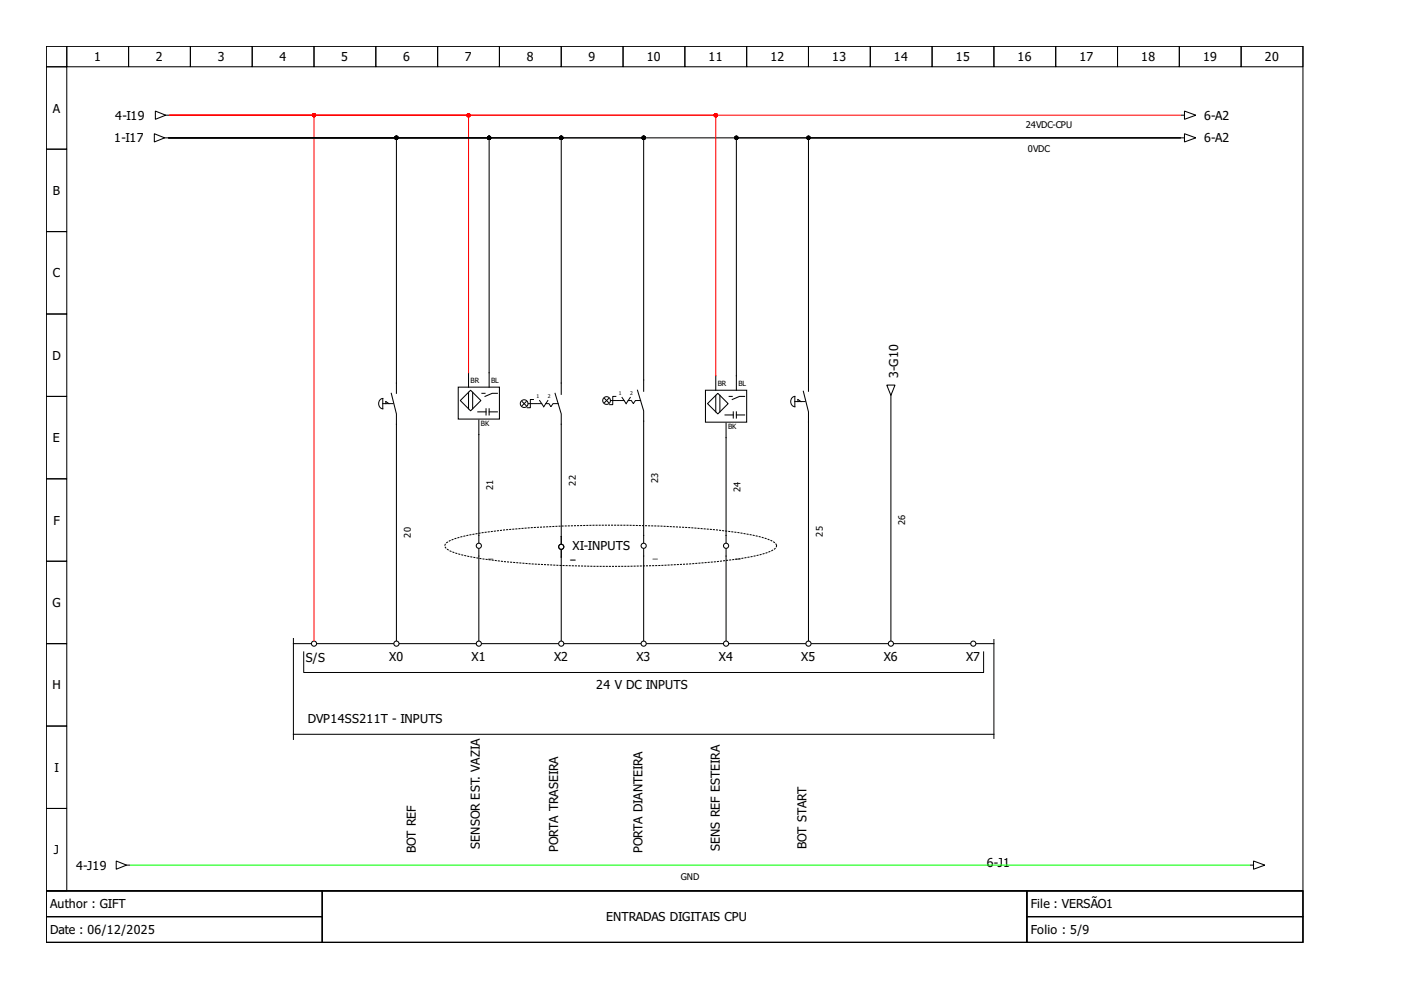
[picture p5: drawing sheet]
<svg xmlns="http://www.w3.org/2000/svg" width="297mm" height="210mm" viewBox="0 0 297 210" stroke-linecap="round" stroke-linejoin="round" font-family="sans-serif">
<g fill="none" stroke="#000" stroke-width=".22">
<path d="M9.8 9.8h266.5v179.1h-266.5zM9.8 9.8h4.4v4.4h-4.4zM9.8 14.2h4.4v17.4h-4.4zM14.2 9.8h13.1v4.4h-13.1zM27.3 9.8h13.1v4.4h-13.1zM40.4 9.8h13.1v4.4h-13.1zM53.5 9.8h13.1v4.4h-13.1zM66.6 9.8h13.1v4.4h-13.1zM79.7 9.8h13.1v4.4h-13.1zM92.8 9.8h13.1v4.4h-13.1zM105.9 9.8h13.1v4.4h-13.1zM119 9.8h13.1v4.4h-13.1z"/>
<path d="M132.1 9.8h13.1v4.4h-13.1zM145.2 9.8h13.1v4.4h-13.1zM158.3 9.8h13.1v4.4h-13.1zM171.4 9.8h13.1v4.4h-13.1zM184.5 9.8h13.1v4.4h-13.1zM197.6 9.8h13.1v4.4h-13.1zM210.7 9.8h13.1v4.4h-13.1zM223.8 9.8h13.1v4.4h-13.1zM236.9 9.8h13.1v4.4h-13.1zM250 9.8h13.1v4.4h-13.1zM263.1 9.8h13.2v4.4h-13.2zM9.8 31.6h4.4v17.5h-4.4z"/>
<path d="M32.7 28.4l2.2 .8-2.2 .9zM32.9 23.5l2.2 .9-2.2 .9zM34.9 29.2h.7M35.1 24.4h.7M35.8 29.2h214.5M35.8 29.2h48.2v54.2M35.8 29.2h67.9v52.9M35.8 29.2h83.2v54.4M35.8 29.2h100.7v53.8M250.3 29.2h-94.2v53.5M250.3 29.2h-78.9v53.8M250.5 24.4h.6"/>
<path d="M250.5 29.2h.6M251.1 23.5l2.4 .9-2.4 .9zM251.1 28.4l2.4 .8-2.4 .9zM9.8 49.1h4.4v17.5h-4.4zM9.8 66.6h4.4v17.4h-4.4zM99.3 79v3.1M151.8 79.7v3M9.8 84h4.4v17.5h-4.4zM83 83.4l1 4.4v48M97.2 82.1h8.7v6.8h-8.7zM97.6 84.9l2.2-2.2 2.2 2.2-2.2 2.2zM99.3 83.2v3.5"/>
<path d="M100.2 83.2v3.5M101.3 87.3h1.8M101.5 89.1v26M102.2 83.4h.6M103.1 86.7v1.3M103.7 87.3h1.8M103.7 86.7v1.3M105.5 83.4h-1.1l-1.6 .6M117.7 83.4l1.3 4.4v27.5M135.2 82.7l1.3 4.4v28M149.6 82.7h8.7v6.8h-8.7zM150 85.6l2.2-2.2 2.2 2.2-2.2 2.2z"/>
<path d="M151.8 83.8v3.5M152.6 83.8v3.5M153.7 88h1.8M153.9 89.7v25.4M154.6 84h.7M155.5 87.3v1.3M156.1 88h1.8M156.1 87.3v1.3M157.9 84h-1.1l-1.5 .7M170.3 83l1.1 4.3v48.5M188 81.6h1.8l-.9 2.2zM188.9 83.8v.7"/>
<path d="M188.9 84.7v51.1M9.8 101.5h4.4v17.5h-4.4zM9.8 119h4.4v17.5h-4.4zM101.5 116.4v19.4M119 116.6v19.2M136.5 116.4v19.4M153.9 116.4v19.4M9.8 136.5h4.4v17.4h-4.4zM62.2 136.5h3.7M67.2 136.5h16.2M84.7 136.5h16.2M102.2 136.5h16.1"/>
<path d="M119.6 136.5h16.2M137.1 136.5h16.2M154.6 136.5h16.2M172.1 136.5h16.1M189.5 136.5h16.2M207 136.5h3.7M9.8 153.9h4.4v17.5h-4.4zM62.2 155.7h148.5M9.8 171.4h4.4v17.5h-4.4zM9.8 188.9h266.5v10.9h-266.5zM9.8 188.9h58.5v5.4h-58.5zM9.8 194.3h58.5v5.5h-58.5z"/>
<path d="M24.6 182.6l2.2 .8-2.2 .9zM26.8 183.4h.7M68.3 188.9h149.4v10.9h-149.4zM217.7 188.9h58.6v5.4h-58.6zM217.7 194.3h58.6v5.5h-58.6zM265.1 183.4h.7M265.8 182.6l2.4 .8-2.4 .9z"/>
<circle cx="101.5" cy="115.7" r=".55"/>
<circle cx="119" cy="115.9" r=".55"/>
<circle cx="136.5" cy="115.7" r=".55"/>
<circle cx="153.9" cy="115.7" r=".55"/>
<circle cx="66.6" cy="136.5" r=".55"/>
<circle cx="84" cy="136.5" r=".55"/>
<circle cx="101.5" cy="136.5" r=".55"/>
<circle cx="119" cy="136.5" r=".55"/>
<circle cx="136.5" cy="136.5" r=".55"/>
<circle cx="153.9" cy="136.5" r=".55"/>
<circle cx="171.4" cy="136.5" r=".55"/>
<circle cx="188.9" cy="136.5" r=".55"/>
<circle cx="206.4" cy="136.5" r=".55"/>
</g>
<g fill="none" stroke="#000" stroke-width=".21">
<path d="M80.5 84.8l.7-.3v2.2a1.14 1.14 0 0 1-.7-1.9zM81.8 85.6v-.5l.7 .5M110.7 85.1l.9 .9M111.6 85.1l-.9 .9M113.1 84.7h-.7v1.8h-.6M114.4 84.9l.9 1.3M128.2 84.5l.8 .9M129 84.5l-.8 .9M130.6 84h-.7v1.8h-.6M131.9 84.3l.9 1.3M167.9 84.4l.6-.4v2.2a1.14 1.14 0 0 1-.6-1.8zM169.2 85.1v-.4l.6 .4"/>
<path d="M62.2 135.4v21.4M64.4 138.2v4.4h144.1v-4.4M210.7 135.6v21"/>
<circle cx="111.1" cy="85.6" r=".82"/>
<circle cx="128.6" cy="84.9" r=".82"/>
</g>
<path d="M94.4 115.3a5.7 5.7 0 0 1 3-1.4 128.4 128.4 0 0 1 26.1-2.5 197.8 197.8 0 0 1 35.3 1.9l1.5 .3a9 9 0 0 1 4.2 1.7l.1 .4a2.45 2.45 0 0 1-1.9 1.5 83.4 83.4 0 0 1-18.9 2.5 229.7 229.7 0 0 1-42-1.3l-3.2-.6a9 9 0 0 1-4.2-1.7l-.1-.4z" fill="none" stroke="#000" stroke-width=".22" stroke-dasharray=".2 .4"/>
<path d="M81.2 85.6h2.1M112 85.6h2.8M115.3 86.2l.9-1.3M115.7 85.6h.7l.4 .6 .4-.6h1.1M129.5 84.9h2.8M132.8 85.6l.8-1.3M133.2 84.9h.6l.5 .7 .4-.7h1.1M168.5 85.1h2.2" fill="none" stroke="#000" stroke-width=".21" stroke-dasharray=".4 .2"/>
<path d="M27.7 183.4h237.2" fill="none" stroke="#0f0" stroke-width=".22"/>
<path d="M36 24.4h214.3M36 24.4h30.6v111.4M36 24.4h63.3v54.6M36 24.4h115.8v55.3" fill="none" stroke="#f00" stroke-width=".22"/>
<g fill="#f00" stroke="#f00" stroke-width=".22">
<circle cx="66.6" cy="24.4" r=".33"/>
<circle cx="99.3" cy="24.4" r=".33"/>
<circle cx="151.8" cy="24.4" r=".33"/>
</g>
<g fill="#000" stroke="#000" stroke-width=".22">
<circle cx="84" cy="29.2" r=".33"/>
<circle cx="103.7" cy="29.2" r=".33"/>
<circle cx="119" cy="29.2" r=".33"/>
<circle cx="136.5" cy="29.2" r=".33"/>
<circle cx="156.1" cy="29.2" r=".33"/>
<circle cx="171.4" cy="29.2" r=".33"/>
</g>
<g font-size="2.6">
<text x="19.9" y="13">1</text>
<text x="33.1" y="13">2</text>
<text x="46.2" y="13">3</text>
<text x="59.3" y="13">4</text>
<text x="72.4" y="13">5</text>
<text x="85.5" y="13">6</text>
<text x="98.6" y="13">7</text>
<text x="111.7" y="13">8</text>
<text x="124.8" y="13">9</text>
<text x="137.1" y="13">10</text>
<text x="150.2" y="13">11</text>
<text x="163.3" y="13">12</text>
<text x="176.4" y="13">13</text>
<text x="189.5" y="13">14</text>
<text x="202.6" y="13">15</text>
<text x="215.8" y="13">16</text>
<text x="228.9" y="13">17</text>
<text x="242" y="13">18</text>
<text x="255.1" y="13">19</text>
<text x="268.2" y="13">20</text>
<text x="11.2" y="23.9">A</text>
<text x="24.4" y="25.4">4-I19</text>
<text x="255.3" y="25.4">6-A2</text>
<text x="24.2" y="30.2">1-I17</text>
<text x="255.3" y="30.2">6-A2</text>
<text x="11.2" y="41.3">B</text>
<text x="11.2" y="58.8">C</text>
<text x="11.1" y="76.3">D</text>
<text x="190.4" y="80.1" transform="rotate(-90 190.4 80.1)">3-G10</text>
<text x="11.2" y="93.8">E</text>
<text x="11.3" y="111.2">F</text>
<text x="121.4" y="116.6">XI-INPUTS</text>
<text x="11.1" y="128.7">G</text>
<text x="64.8" y="140.4">S/S</text>
<text x="82.5" y="140.2">X0</text>
<text x="100" y="140.2">X1</text>
<text x="117.5" y="140.2">X2</text>
<text x="134.9" y="140.2">X3</text>
<text x="152.4" y="140.2">X4</text>
<text x="169.9" y="140.2">X5</text>
<text x="187.4" y="140.2">X6</text>
<text x="204.8" y="140.2">X7</text>
<text x="11.1" y="146.2">H</text>
<text x="126.4" y="146.1">24 V DC INPUTS</text>
<text x="65.3" y="153.4">DVP14SS211T - INPUTS</text>
<text x="11.5" y="163.7">I</text>
<text x="11.4" y="181.1">J</text>
<text x="16.1" y="184.4">4-J19</text>
<text x="88.2" y="180.9" transform="rotate(-90 88.2 180.9)">BOT REF</text>
<text x="101.7" y="180" transform="rotate(-90 101.7 180)">SENSOR EST. VAZIA</text>
<text x="118.3" y="180.7" transform="rotate(-90 118.3 180.7)">PORTA TRASEIRA</text>
<text x="136.2" y="180.9" transform="rotate(-90 136.2 180.9)">PORTA DIANTEIRA</text>
<text x="152.6" y="180.5" transform="rotate(-90 152.6 180.5)">SENS REF ESTEIRA</text>
<text x="171" y="180" transform="rotate(-90 171 180)">BOT START</text>
<text x="209.2" y="183.9">6-J1</text>
<text x="10.7" y="192.6">Author : GIFT</text>
<text x="128.5" y="195.3">ENTRADAS DIGITAIS CPU</text>
<text x="218.6" y="192.6">File : VERSÃO1</text>
<text x="10.7" y="198.1">Date : 06/12/2025</text>
<text x="218.6" y="198.1">Folio : 5/9</text>
</g>
<g font-size="2">
<text x="217.5" y="27">24VDC-CPU</text>
<text x="217.9" y="32.3">0VDC</text>
<text x="104.6" y="103.9" transform="rotate(-90 104.6 103.9)">21</text>
<text x="122.1" y="102.9" transform="rotate(-90 122.1 102.9)">22</text>
<text x="139.5" y="102.5" transform="rotate(-90 139.5 102.5)">23</text>
<text x="157" y="104.3" transform="rotate(-90 157 104.3)">24</text>
<text x="87.1" y="114" transform="rotate(-90 87.1 114)">20</text>
<text x="174.5" y="113.8" transform="rotate(-90 174.5 113.8)">25</text>
<text x="191.9" y="111.4" transform="rotate(-90 191.9 111.4)">26</text>
<text x="103.5" y="118.2">_</text>
<text x="121" y="118.4">_</text>
<text x="138.4" y="118.2">_</text>
<text x="155.9" y="118.2">_</text>
<text x="144.3" y="186.5">GND</text>
</g>
<g font-size="1.5">
<text x="99.8" y="81.2">BR</text>
<text x="104.1" y="81.2">BL</text>
<text x="152.2" y="81.9">BR</text>
<text x="156.6" y="81.9">BL</text>
<text x="102" y="90.4">BK</text>
<text x="154.4" y="91">BK</text>
</g>
<g font-size="1.1">
<text x="131.2" y="83.8">1</text>
<text x="133.6" y="83.8">2</text>
<text x="113.8" y="84.5">1</text>
<text x="116.2" y="84.5">2</text>
</g>
</svg>
